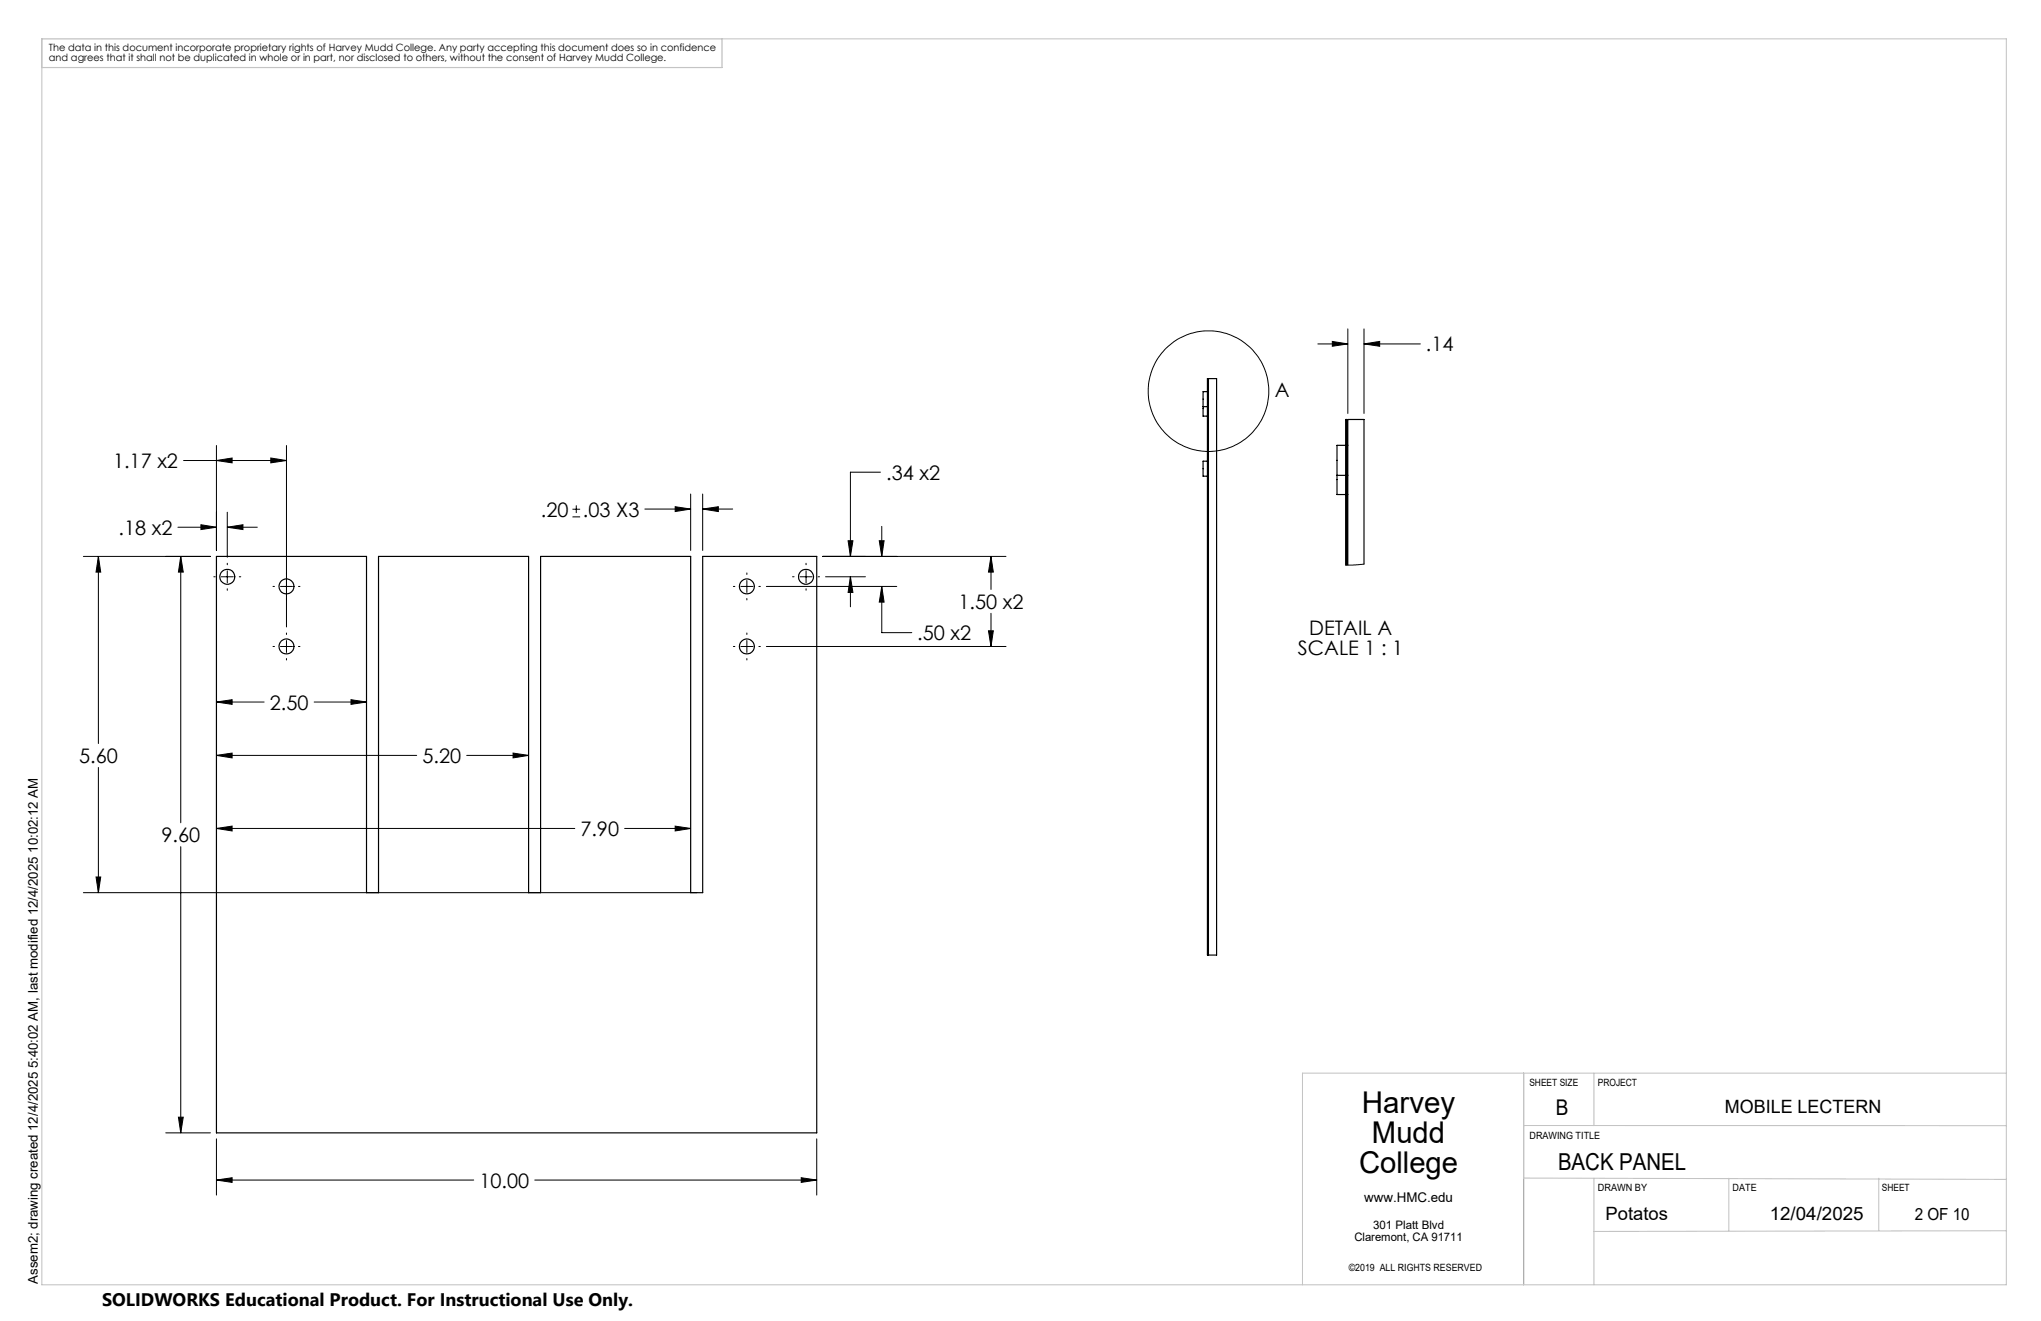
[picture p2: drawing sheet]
<svg xmlns="http://www.w3.org/2000/svg" width="432mm" height="279mm" viewBox="0 0 432 279" stroke-linecap="round" stroke-linejoin="round" font-family="sans-serif">
<g fill="none" stroke="#000" stroke-width=".25">
<path d="M254.5 86v2h.9M254.5 86h.9M255.4 82.8h-.9v3.2M255.4 97.5h-.9v3.2h.9M255.4 80.1h.2v121.9h-.2zM255.6 82.8h.1M255.6 86h.1M255.6 88h.1M255.6 97.5h.1M255.7 80.1h1.7v121.9h-1.7zM284.7 94.2h-1.8v6.3M284.9 94.2h.3"/>
<path d="M45.8 117.7h31.7v71.1h2.6v-71.1h31.7v71.1h2.6v-71.1h31.7v71.1h2.6v-71.1h24.1v121.9h-127zM255.6 100.7h.1M282.9 100.5v4.1h1.8M282.9 100.5h1.8M284.7 119.5v-30.8h.2v30.8M284.9 100.5h.3M284.9 104.6h.3M288.6 119.3v-30.6h-3.4v30.8"/>
<circle cx="48.1" cy="122" r="1.58"/>
<circle cx="60.6" cy="136.7" r="1.59"/>
<circle cx="60.6" cy="124" r="1.59"/>
<circle cx="158" cy="136.7" r="1.59"/>
<circle cx="158" cy="124" r="1.59"/>
<circle cx="170.5" cy="122" r="1.59"/>
</g>
<g fill="none" stroke="#000" stroke-width=".21">
<path d="M278.8 72.7h6.4M281.9 72.2l3.3 .5-3.3 .5zM285.2 69.6v17.9M288.6 72.7l3.3-.5v1zM288.6 69.6v17.9M288.6 72.7h11.9M38.8 97.4h21.8M45.8 97.4l3.3-.5v1zM45.8 94.2v22.2M57.3 96.9l3.3 .5-3.3 .5zM60.6 94.2v38.4M186.3 99.9h-6.4v17.8"/>
<path d="M17.6 117.7h26.9M20.8 117.7l.5 3.3h-1zM20.8 117.7v39.6M37.6 111.5h8.2M38.2 117.7l.6 3.3h-1.1zM38.2 117.7v56.3M42.5 111l3.3 .5-3.3 .5zM48.1 111.5l3.3-.5v1zM48.1 108.3v9.6M48.1 119.1v.4M48.1 111.5h6.3M121.1 109.3h1.6"/>
<path d="M121.1 107.7h1.6M121.9 106.9v1.6M136.4 107.7h9.7M142.8 107.2l3.3 .5-3.3 .5zM146.1 104.5v11.9M148.7 107.7l3.3-.5v1zM148.7 107.7h6.3M148.7 104.5v11.9M170.5 119.1v.4M174.1 117.7h38.7M179.4 114.4h1l-.5 3.3zM186 114.4h1l-.5 3.3z"/>
<path d="M186.5 111.3v6.4M209.7 117.7l.4 3.3h-1zM209.7 117.7v7M284.7 119.5h.2M288.6 119.3l-3.4 .2M45.2 122h.3M46.8 122h2.6M48.1 120.7v2.6M48.1 124.5v.3M50.6 122h.3M57.7 124h.4M57.7 136.7h.4"/>
<path d="M59.3 124h2.6M59.3 136.7h2.6M60.6 133.9v.3M60.6 135.5v2.5M60.6 139.3v.3M63.1 124h.4M63.1 136.7h.4M155.2 124h.3M155.2 136.7h.3M156.7 124h2.6M156.7 136.7h2.6M158 121.2v.3"/>
<path d="M158 122.8v2.5M158 126.6v.3M158 133.9v.3M158 135.5v2.5M158 139.3v.3M160.5 124h.4M160.5 136.7h.4M162.1 124h27.6M162.1 136.7h50.7M167.7 122h.3M169.3 122h2.5M170.5 120.7v2.6"/>
<path d="M170.5 124.5v.3M173.1 122h.3M174.7 122h8.4M179.9 122l.5 3.3h-1zM179.9 122v6.3M186.5 124l.5 3.4h-1zM186.5 124v9.8h6.4M209.1 133.4h1l-.4 3.3zM209.7 129.7v7M45.8 148.5l3.3-.5v1zM45.8 159.8l3.3-.5v1zM45.8 148.5h10.1"/>
<path d="M45.8 159.8h42.4M66.5 148.5h11M74.3 148l3.2 .5-3.2 .5zM98.7 159.8h13.1M108.5 159.3l3.3 .5-3.3 .5zM20.8 162.3v26.5M38.2 179.1v60.5M45.8 175.2l3.3-.5v1.1zM45.8 175.2h75.8M132.2 175.2h13.9M142.8 174.7l3.3 .5-3.3 .6zM17.6 188.8h129.8"/>
<path d="M20.3 185.5h1l-.5 3.3zM35.1 239.6h9.4M37.7 236.3h1.1l-.6 3.3zM322.3 227v44.7M45.8 249.6l3.3-.5v1zM45.8 240.9v11.9M45.8 249.6h54.4M113.1 249.6h59.7M169.5 249.1l3.3 .5-3.3 .5zM172.8 240.9v11.9"/>
<circle cx="255.7" cy="82.7" r="12.8"/>
</g>
<path d="M8.9 8.2v263.5h415.6v-263.5h-271.7M322.3 227v44.7M322.3 238.1h102.2M337.2 227v11.1M424.5 227h-148.9v44.7M322.3 249.2l102.2 .2M337.2 249.2v22.5M365.8 249.2v11.1M397.5 249.2v11.1M424.5 260.3l-87.3 .2" fill="none" stroke="#c0c0c0" stroke-width=".21"/>
<path d="M8.9 8.2h143.9v6.1h-143.9z" fill="none" stroke="#c0c0c0" stroke-width=".25"/>
<path d="M37.7 236.3h1.1l-.6 3.3zM38.2 117.7l.6 3.3h-1.1zM45.8 148.5l3.3-.5v1zM74.3 148l3.2 .5-3.2 .5zM45.8 159.8l3.3-.5v1zM108.5 159.3l3.3 .5-3.3 .5zM45.8 175.2l3.3-.5v1.1zM142.8 174.7l3.3 .5-3.3 .6zM45.8 249.6l3.3-.5v1zM169.5 249.1l3.3 .5-3.3 .5zM142.8 107.2l3.3 .5-3.3 .5zM148.7 107.7l3.3-.5v1zM48.1 111.5l3.3-.5v1zM42.5 111l3.3 .5-3.3 .5zM57.3 96.9l3.3 .5-3.3 .5zM45.8 97.4l3.3-.5v1zM179.4 114.4h1l-.5 3.3zM179.9 122l.5 3.3h-1zM186.5 124l.5 3.4h-1zM186 114.4h1l-.5 3.3zM209.1 133.4h1l-.4 3.3zM209.7 117.7l.4 3.3h-1zM20.3 185.5h1l-.5 3.3zM20.8 117.7l.5 3.3h-1zM288.6 72.7l3.3-.5v1zM281.9 72.2l3.3 .5-3.3 .5z" fill="#000"/>
<g font-size="6.3">
<text x="288.1" y="235.4">Harvey</text>
<text x="290.3" y="241.8">Mudd</text>
<text x="287.5" y="248.1">College</text>
</g>
<text font-size="4.9" x="329.6" y="247.5">BACK PANEL</text>
<text font-size="4.6" x="329.1" y="235.9">B</text>
<g font-size="4.2">
<text x="301.7" y="74.3">.14</text>
<text x="269.7" y="83.9">A</text>
<text x="23.9" y="99">1.17 x2</text>
<text x="187.5" y="101.4">.34 x2</text>
<text x="25.1" y="113.1">.18 x2</text>
<text x="114.4" y="109.2">.20</text>
<text x="123.3" y="109.2">.03 X3</text>
<text x="202.8" y="128.8">1.50 x2</text>
<text x="194.1" y="135.4">.50 x2</text>
<text x="277" y="134.3">DETAIL A</text>
<text x="274.6" y="138.5">SCALE 1 : 1</text>
<text x="57.1" y="150.1">2.50</text>
<text x="16.7" y="161.4">5.60</text>
<text x="89.4" y="161.4">5.20</text>
<text x="34.2" y="178.1">9.60</text>
<text x="122.8" y="176.8">7.90</text>
<text x="101.4" y="251.2">10.00</text>
</g>
<g font-size="3.9">
<text x="364.9" y="235.4">MOBILE LECTERN</text>
<text x="339.7" y="258.1">Potatos</text>
<text x="374.4" y="258.1">12/04/2025</text>
</g>
<text font-size="3.8" x="21.6" y="276.3">SOLIDWORKS Educational Product. For Instructional Use Only.</text>
<text font-size="3.5" x="405.1" y="258">2 OF 10</text>
<g font-size="2.8">
<text x="288.6" y="254.2">www.HMC.edu</text>
<text x="8" y="271.5" transform="rotate(-90 8 271.5)">Assem2; drawing created 12/4/2025 5:40:02 AM, last modified 12/4/2025 10:02:12 AM</text>
</g>
<g font-size="2.5">
<text x="286.5" y="262.5">Claremont, CA 91711</text>
<text x="290.5" y="260">301 Platt Blvd</text>
</g>
<g font-size="2.1">
<text x="10.4" y="10.8">The data in this document incorporate proprietary rights of Harvey Mudd College. Any party accepting this document does so in confidence</text>
<text x="10.4" y="12.9">and agrees that it shall not be duplicated in whole or in part, nor disclosed to others, without the consent of Harvey Mudd College.</text>
<text x="323.6" y="229.7">SHEET SIZE</text>
<text x="338" y="229.7">PROJECT</text>
<text x="323.6" y="240.8">DRAWING TITLE</text>
<text x="338" y="252">DRAWN BY</text>
<text x="366.6" y="251.9">DATE</text>
<text x="398.1" y="251.9">SHEET</text>
<text x="285.4" y="268.9">©2019 ALL RIGHTS RESERVED</text>
</g>
</svg>
